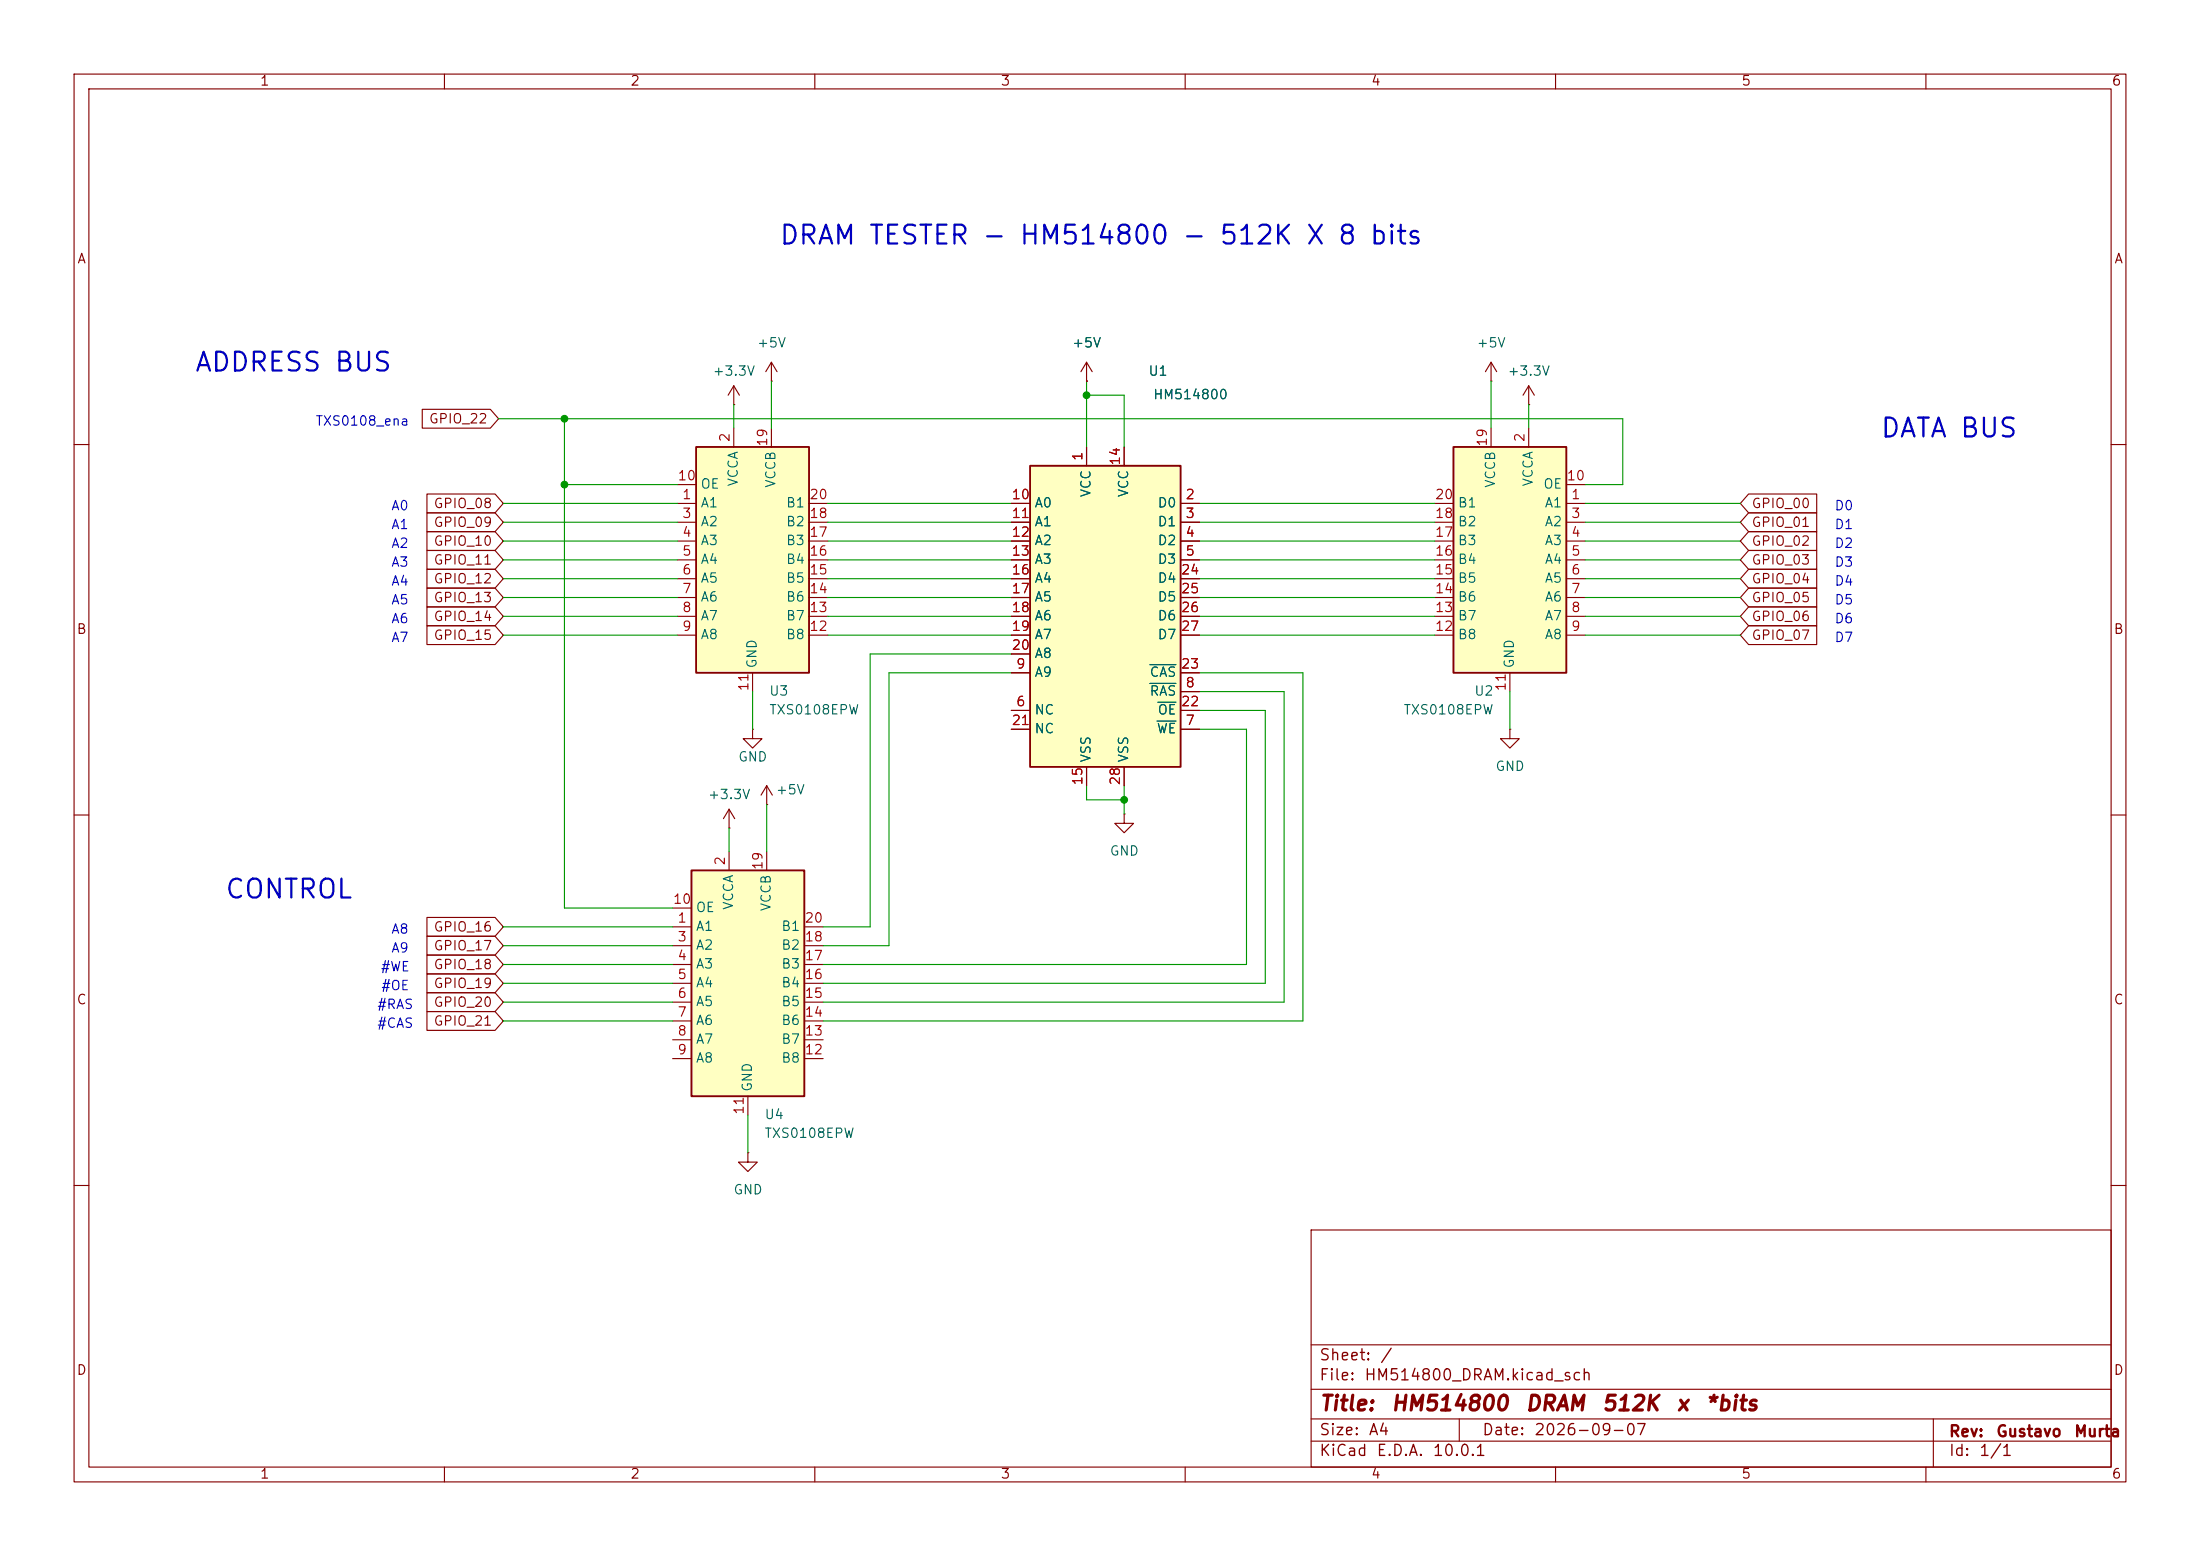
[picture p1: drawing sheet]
(kicad_sch
 (version 20260306)
 (generator "eeschema")
 (generator_version "10.0")
 (paper "A4")
 (title_block
  (title "HM514800 DRAM 512K x *bits")
  (date "2026-09-07")
  (rev "Gustavo Murta"))
 (lib_symbols
  (symbol "Gustavo:HM514800" (exclude_from_sim no) (in_bom yes) (on_board yes)
   (in_pos_files yes)
   (duplicate_pin_numbers_are_jumpers no)
   (property "Reference" "U2" (at 11.43 26.162 0) (show_name no) (do_not_autoplace no) (effects (font (size 1.27 1.27)) (justify left)))
   (property "Value" "HM514800" (at 11.43 23.368 0) (show_name no) (do_not_autoplace no) (effects (font (size 1.27 1.27)) (justify left)))
   (property "Footprint" "Package_DIP:DIP-28_W15.24mm" (at 1.27 -28.702 0) (show_name no) (do_not_autoplace no) (hide yes) (effects (font (size 1.27 1.27))))
   (property "Datasheet" "https://ecee.colorado.edu/~mcclurel/Cypress_SRAM_CY62256.pdf" (at 7.366 -31.242 0) (show_name no) (do_not_autoplace no) (hide yes) (effects (font (size 1.27 1.27))))
   (property "Description" "512K Dynamic RAM, 70ns, DIP-28" (at 4.572 -35.814 0) (show_name no) (do_not_autoplace no) (hide yes) (effects (font (size 1.27 1.27))))
   (symbol "HM514800_0_1"
    (rectangle (start -10.16 20.32) (end 10.16 -20.32) (stroke (width 0.254) (type default)) (fill (type background))))
   (symbol "HM514800_1_0"
    (pin power_in line (at -2.54 22.86 270) (length 2.54) (name "VCC" (effects (font (size 1.27 1.27)))) (number "1" (effects (font (size 1.27 1.27)))))
    (pin power_in line (at 2.54 22.86 270) (length 2.54) (name "VCC" (effects (font (size 1.27 1.27)))) (number "14" (effects (font (size 1.27 1.27)))))
    (pin power_in line (at -2.54 -22.86 90) (length 2.54) (name "VSS" (effects (font (size 1.27 1.27)))) (number "15" (effects (font (size 1.27 1.27)))))
    (pin power_in line (at 2.54 -22.86 90) (length 2.54) (name "VSS" (effects (font (size 1.27 1.27)))) (number "28" (effects (font (size 1.27 1.27))))))
   (symbol "HM514800_1_1"
    (pin tri_state line (at 12.7 15.24 180) (length 2.54) (name "D0" (effects (font (size 1.27 1.27)))) (number "2" (effects (font (size 1.27 1.27)))))
    (pin tri_state line (at 12.7 12.7 180) (length 2.54) (name "D1" (effects (font (size 1.27 1.27)))) (number "3" (effects (font (size 1.27 1.27)))))
    (pin tri_state line (at 12.7 10.16 180) (length 2.54) (name "D2" (effects (font (size 1.27 1.27)))) (number "4" (effects (font (size 1.27 1.27)))))
    (pin tri_state line (at 12.7 7.62 180) (length 2.54) (name "D3" (effects (font (size 1.27 1.27)))) (number "5" (effects (font (size 1.27 1.27)))))
    (pin input line (at -12.7 -12.7 0) (length 2.54) (name "NC" (effects (font (size 1.27 1.27)))) (number "6" (effects (font (size 1.27 1.27)))))
    (pin input line (at 12.7 -15.24 180) (length 2.54) (name "~{WE}" (effects (font (size 1.27 1.27)))) (number "7" (effects (font (size 1.27 1.27)))))
    (pin input line (at 12.7 -10.16 180) (length 2.54) (name "~{RAS}" (effects (font (size 1.27 1.27)))) (number "8" (effects (font (size 1.27 1.27)))))
    (pin input line (at -12.7 -7.62 0) (length 2.54) (name "A9" (effects (font (size 1.27 1.27)))) (number "9" (effects (font (size 1.27 1.27)))))
    (pin input line (at -12.7 15.24 0) (length 2.54) (name "A0" (effects (font (size 1.27 1.27)))) (number "10" (effects (font (size 1.27 1.27)))))
    (pin input line (at -12.7 12.7 0) (length 2.54) (name "A1" (effects (font (size 1.27 1.27)))) (number "11" (effects (font (size 1.27 1.27)))))
    (pin input line (at -12.7 10.16 0) (length 2.54) (name "A2" (effects (font (size 1.27 1.27)))) (number "12" (effects (font (size 1.27 1.27)))))
    (pin input line (at -12.7 7.62 0) (length 2.54) (name "A3" (effects (font (size 1.27 1.27)))) (number "13" (effects (font (size 1.27 1.27)))))
    (pin input line (at -12.7 5.08 0) (length 2.54) (name "A4" (effects (font (size 1.27 1.27)))) (number "16" (effects (font (size 1.27 1.27)))))
    (pin input line (at -12.7 2.54 0) (length 2.54) (name "A5" (effects (font (size 1.27 1.27)))) (number "17" (effects (font (size 1.27 1.27)))))
    (pin input line (at -12.7 0 0) (length 2.54) (name "A6" (effects (font (size 1.27 1.27)))) (number "18" (effects (font (size 1.27 1.27)))))
    (pin input line (at -12.7 -2.54 0) (length 2.54) (name "A7" (effects (font (size 1.27 1.27)))) (number "19" (effects (font (size 1.27 1.27)))))
    (pin input line (at -12.7 -5.08 0) (length 2.54) (name "A8" (effects (font (size 1.27 1.27)))) (number "20" (effects (font (size 1.27 1.27)))))
    (pin input line (at -12.7 -15.24 0) (length 2.54) (name "NC" (effects (font (size 1.27 1.27)))) (number "21" (effects (font (size 1.27 1.27)))))
    (pin input line (at 12.7 -12.7 180) (length 2.54) (name "~{OE}" (effects (font (size 1.27 1.27)))) (number "22" (effects (font (size 1.27 1.27)))))
    (pin input line (at 12.7 -7.62 180) (length 2.54) (name "~{CAS}" (effects (font (size 1.27 1.27)))) (number "23" (effects (font (size 1.27 1.27)))))
    (pin tri_state line (at 12.7 5.08 180) (length 2.54) (name "D4" (effects (font (size 1.27 1.27)))) (number "24" (effects (font (size 1.27 1.27)))))
    (pin tri_state line (at 12.7 2.54 180) (length 2.54) (name "D5" (effects (font (size 1.27 1.27)))) (number "25" (effects (font (size 1.27 1.27)))))
    (pin tri_state line (at 12.7 0 180) (length 2.54) (name "D6" (effects (font (size 1.27 1.27)))) (number "26" (effects (font (size 1.27 1.27)))))
    (pin tri_state line (at 12.7 -2.54 180) (length 2.54) (name "D7" (effects (font (size 1.27 1.27)))) (number "27" (effects (font (size 1.27 1.27))))))
   (embedded_fonts no))
  (symbol "Logic_LevelTranslator:TXS0108EPW" (exclude_from_sim no) (in_bom yes) (on_board yes)
   (in_pos_files yes)
   (duplicate_pin_numbers_are_jumpers no)
   (property "Reference" "U" (at -6.35 16.51 0) (show_name no) (do_not_autoplace no) (effects (font (size 1.27 1.27))))
   (property "Value" "TXS0108EPW" (at 3.81 16.51 0) (show_name no) (do_not_autoplace no) (effects (font (size 1.27 1.27)) (justify left)))
   (property "Footprint" "Package_SO:TSSOP-20_4.4x6.5mm_P0.65mm" (at 0 -19.05 0) (show_name no) (do_not_autoplace no) (hide yes) (effects (font (size 1.27 1.27))))
   (property "Datasheet" "www.ti.com/lit/ds/symlink/txs0108e.pdf" (at 0 -2.54 0) (show_name no) (do_not_autoplace no) (hide yes) (effects (font (size 1.27 1.27))))
   (property "Description" "Bidirectional  level-shifting voltage translator, TSSOP-20" (at 0 0 0) (show_name no) (do_not_autoplace no) (hide yes) (effects (font (size 1.27 1.27))))
   (symbol "TXS0108EPW_0_1"
    (rectangle (start -7.62 15.24) (end 7.62 -15.24) (stroke (width 0.254) (type default)) (fill (type background))))
   (symbol "TXS0108EPW_1_1"
    (pin bidirectional line (at -10.16 7.62 0) (length 2.54) (name "A1" (effects (font (size 1.27 1.27)))) (number "1" (effects (font (size 1.27 1.27)))))
    (pin power_in line (at -2.54 17.78 270) (length 2.54) (name "VCCA" (effects (font (size 1.27 1.27)))) (number "2" (effects (font (size 1.27 1.27)))))
    (pin bidirectional line (at -10.16 5.08 0) (length 2.54) (name "A2" (effects (font (size 1.27 1.27)))) (number "3" (effects (font (size 1.27 1.27)))))
    (pin bidirectional line (at -10.16 2.54 0) (length 2.54) (name "A3" (effects (font (size 1.27 1.27)))) (number "4" (effects (font (size 1.27 1.27)))))
    (pin bidirectional line (at -10.16 0 0) (length 2.54) (name "A4" (effects (font (size 1.27 1.27)))) (number "5" (effects (font (size 1.27 1.27)))))
    (pin bidirectional line (at -10.16 -2.54 0) (length 2.54) (name "A5" (effects (font (size 1.27 1.27)))) (number "6" (effects (font (size 1.27 1.27)))))
    (pin bidirectional line (at -10.16 -5.08 0) (length 2.54) (name "A6" (effects (font (size 1.27 1.27)))) (number "7" (effects (font (size 1.27 1.27)))))
    (pin bidirectional line (at -10.16 -7.62 0) (length 2.54) (name "A7" (effects (font (size 1.27 1.27)))) (number "8" (effects (font (size 1.27 1.27)))))
    (pin bidirectional line (at -10.16 -10.16 0) (length 2.54) (name "A8" (effects (font (size 1.27 1.27)))) (number "9" (effects (font (size 1.27 1.27)))))
    (pin input line (at -10.16 10.16 0) (length 2.54) (name "OE" (effects (font (size 1.27 1.27)))) (number "10" (effects (font (size 1.27 1.27)))))
    (pin power_in line (at 0 -17.78 90) (length 2.54) (name "GND" (effects (font (size 1.27 1.27)))) (number "11" (effects (font (size 1.27 1.27)))))
    (pin bidirectional line (at 10.16 -10.16 180) (length 2.54) (name "B8" (effects (font (size 1.27 1.27)))) (number "12" (effects (font (size 1.27 1.27)))))
    (pin bidirectional line (at 10.16 -7.62 180) (length 2.54) (name "B7" (effects (font (size 1.27 1.27)))) (number "13" (effects (font (size 1.27 1.27)))))
    (pin bidirectional line (at 10.16 -5.08 180) (length 2.54) (name "B6" (effects (font (size 1.27 1.27)))) (number "14" (effects (font (size 1.27 1.27)))))
    (pin bidirectional line (at 10.16 -2.54 180) (length 2.54) (name "B5" (effects (font (size 1.27 1.27)))) (number "15" (effects (font (size 1.27 1.27)))))
    (pin bidirectional line (at 10.16 0 180) (length 2.54) (name "B4" (effects (font (size 1.27 1.27)))) (number "16" (effects (font (size 1.27 1.27)))))
    (pin bidirectional line (at 10.16 2.54 180) (length 2.54) (name "B3" (effects (font (size 1.27 1.27)))) (number "17" (effects (font (size 1.27 1.27)))))
    (pin bidirectional line (at 10.16 5.08 180) (length 2.54) (name "B2" (effects (font (size 1.27 1.27)))) (number "18" (effects (font (size 1.27 1.27)))))
    (pin power_in line (at 2.54 17.78 270) (length 2.54) (name "VCCB" (effects (font (size 1.27 1.27)))) (number "19" (effects (font (size 1.27 1.27)))))
    (pin bidirectional line (at 10.16 7.62 180) (length 2.54) (name "B1" (effects (font (size 1.27 1.27)))) (number "20" (effects (font (size 1.27 1.27))))))
   (embedded_fonts no))
  (symbol "power:+3.3V"
   (power global)
   (pin_numbers (hide yes))
   (pin_names
    (offset 0) (hide yes)) (exclude_from_sim no) (in_bom yes) (on_board yes)
   (in_pos_files yes)
   (duplicate_pin_numbers_are_jumpers no)
   (property "Reference" "#PWR" (at 0 -3.81 0) (show_name no) (do_not_autoplace no) (hide yes) (effects (font (size 1.27 1.27))))
   (property "Value" "+3.3V" (at 0 3.556 0) (show_name no) (do_not_autoplace no) (effects (font (size 1.27 1.27))))
   (property "Footprint" "" (at 0 0 0) (show_name no) (do_not_autoplace no) (hide yes) (effects (font (size 1.27 1.27))))
   (property "Datasheet" "" (at 0 0 0) (show_name no) (do_not_autoplace no) (hide yes) (effects (font (size 1.27 1.27))))
   (property "Description" "Power symbol creates a global label with name \"+3.3V\"" (at 0 0 0) (show_name no) (do_not_autoplace no) (hide yes) (effects (font (size 1.27 1.27))))
   (symbol "+3.3V_0_1"
    (polyline (pts (xy -0.762 1.27) (xy 0 2.54)) (stroke (width 0) (type default)) (fill (type none)))
    (polyline (pts (xy 0 2.54) (xy 0.762 1.27)) (stroke (width 0) (type default)) (fill (type none)))
    (polyline (pts (xy 0 0) (xy 0 2.54)) (stroke (width 0) (type default)) (fill (type none))))
   (symbol "+3.3V_1_1"
    (pin power_in line (at 0 0 90) (length 0) (name "" (effects (font (size 1.27 1.27)))) (number "1" (effects (font (size 1.27 1.27))))))
   (embedded_fonts no))
  (symbol "power:+5V"
   (power global)
   (pin_numbers (hide yes))
   (pin_names
    (offset 0) (hide yes)) (exclude_from_sim no) (in_bom yes) (on_board yes)
   (in_pos_files yes)
   (duplicate_pin_numbers_are_jumpers no)
   (property "Reference" "#PWR" (at 0 -3.81 0) (show_name no) (do_not_autoplace no) (hide yes) (effects (font (size 1.27 1.27))))
   (property "Value" "+5V" (at 0 3.556 0) (show_name no) (do_not_autoplace no) (effects (font (size 1.27 1.27))))
   (property "Footprint" "" (at 0 0 0) (show_name no) (do_not_autoplace no) (hide yes) (effects (font (size 1.27 1.27))))
   (property "Datasheet" "" (at 0 0 0) (show_name no) (do_not_autoplace no) (hide yes) (effects (font (size 1.27 1.27))))
   (property "Description" "Power symbol creates a global label with name \"+5V\"" (at 0 0 0) (show_name no) (do_not_autoplace no) (hide yes) (effects (font (size 1.27 1.27))))
   (symbol "+5V_0_1"
    (polyline (pts (xy -0.762 1.27) (xy 0 2.54)) (stroke (width 0) (type default)) (fill (type none)))
    (polyline (pts (xy 0 2.54) (xy 0.762 1.27)) (stroke (width 0) (type default)) (fill (type none)))
    (polyline (pts (xy 0 0) (xy 0 2.54)) (stroke (width 0) (type default)) (fill (type none))))
   (symbol "+5V_1_1"
    (pin power_in line (at 0 0 90) (length 0) (name "" (effects (font (size 1.27 1.27)))) (number "1" (effects (font (size 1.27 1.27))))))
   (embedded_fonts no))
  (symbol "power:GND"
   (power global)
   (pin_numbers (hide yes))
   (pin_names
    (offset 0) (hide yes)) (exclude_from_sim no) (in_bom yes) (on_board yes)
   (in_pos_files yes)
   (duplicate_pin_numbers_are_jumpers no)
   (property "Reference" "#PWR" (at 0 -6.35 0) (show_name no) (do_not_autoplace no) (hide yes) (effects (font (size 1.27 1.27))))
   (property "Value" "GND" (at 0 -3.81 0) (show_name no) (do_not_autoplace no) (effects (font (size 1.27 1.27))))
   (property "Footprint" "" (at 0 0 0) (show_name no) (do_not_autoplace no) (hide yes) (effects (font (size 1.27 1.27))))
   (property "Datasheet" "" (at 0 0 0) (show_name no) (do_not_autoplace no) (hide yes) (effects (font (size 1.27 1.27))))
   (property "Description" "Power symbol creates a global label with name \"GND\" , ground" (at 0 0 0) (show_name no) (do_not_autoplace no) (hide yes) (effects (font (size 1.27 1.27))))
   (symbol "GND_0_1"
    (polyline (pts (xy 0 0) (xy 0 -1.27) (xy 1.27 -1.27) (xy 0 -2.54) (xy -1.27 -1.27) (xy 0 -1.27)) (stroke (width 0) (type default)) (fill (type none))))
   (symbol "GND_1_1"
    (pin power_in line (at 0 0 270) (length 0) (name "" (effects (font (size 1.27 1.27)))) (number "1" (effects (font (size 1.27 1.27))))))
   (embedded_fonts no)))
 (text "D6"
  (exclude_from_sim no)
  (at 248.92 83.82 0)
  (effects (font (size 1.27 1.27))))
 (text "#CAS"
  (exclude_from_sim no)
  (at 53.34 138.43 0)
  (effects (font (size 1.27 1.27))))
 (text "#RAS"
  (exclude_from_sim no)
  (at 53.34 135.89 0)
  (effects (font (size 1.27 1.27))))
 (text "D3"
  (exclude_from_sim no)
  (at 248.92 76.2 0)
  (effects (font (size 1.27 1.27))))
 (text "D5"
  (exclude_from_sim no)
  (at 248.92 81.28 0)
  (effects (font (size 1.27 1.27))))
 (text "A9"
  (exclude_from_sim no)
  (at 53.975 128.27 0)
  (effects (font (size 1.27 1.27))))
 (text "A0"
  (exclude_from_sim no)
  (at 53.975 68.58 0)
  (effects (font (size 1.27 1.27))))
 (text "D1"
  (exclude_from_sim no)
  (at 248.92 71.12 0)
  (effects (font (size 1.27 1.27))))
 (text "CONTROL"
  (exclude_from_sim no)
  (at 38.735 120.65 0)
  (effects (font (size 2.54 2.54))))
 (text "DRAM TESTER - HM514800 - 512K X 8 bits"
  (exclude_from_sim no)
  (at 148.59 32.385 0)
  (effects (font (size 2.54 2.54))))
 (text "A6"
  (exclude_from_sim no)
  (at 53.975 83.82 0)
  (effects (font (size 1.27 1.27))))
 (text "D0"
  (exclude_from_sim no)
  (at 248.92 68.58 0)
  (effects (font (size 1.27 1.27))))
 (text "TXS0108_ena"
  (exclude_from_sim no)
  (at 48.895 57.15 0)
  (effects (font (size 1.27 1.27))))
 (text "#OE"
  (exclude_from_sim no)
  (at 53.34 133.35 0)
  (effects (font (size 1.27 1.27))))
 (text "ADDRESS BUS"
  (exclude_from_sim no)
  (at 39.37 49.53 0)
  (effects (font (size 2.54 2.54))))
 (text "A3"
  (exclude_from_sim no)
  (at 53.975 76.2 0)
  (effects (font (size 1.27 1.27))))
 (text "D4"
  (exclude_from_sim no)
  (at 248.92 78.74 0)
  (effects (font (size 1.27 1.27))))
 (text "D7"
  (exclude_from_sim no)
  (at 248.92 86.36 0)
  (effects (font (size 1.27 1.27))))
 (text "A8"
  (exclude_from_sim no)
  (at 53.975 125.73 0)
  (effects (font (size 1.27 1.27))))
 (text "A5"
  (exclude_from_sim no)
  (at 53.975 81.28 0)
  (effects (font (size 1.27 1.27))))
 (text "A1"
  (exclude_from_sim no)
  (at 53.975 71.12 0)
  (effects (font (size 1.27 1.27))))
 (text "DATA BUS"
  (exclude_from_sim no)
  (at 262.89 58.42 0)
  (effects (font (size 2.54 2.54))))
 (text "A2"
  (exclude_from_sim no)
  (at 53.975 73.66 0)
  (effects (font (size 1.27 1.27))))
 (text "A4"
  (exclude_from_sim no)
  (at 53.975 78.74 0)
  (effects (font (size 1.27 1.27))))
 (text "A7"
  (exclude_from_sim no)
  (at 53.975 86.36 0)
  (effects (font (size 1.27 1.27))))
 (text "D2"
  (exclude_from_sim no)
  (at 248.92 73.66 0)
  (effects (font (size 1.27 1.27))))
 (text "#WE"
  (exclude_from_sim no)
  (at 53.34 130.81 0)
  (effects (font (size 1.27 1.27))))
 (junction
  (at 146.685 53.34)
  (diameter 0)
  (color 0 0 0 0))
 (junction
  (at 76.2 65.405)
  (diameter 0)
  (color 0 0 0 0))
 (junction
  (at 151.765 107.95)
  (diameter 0)
  (color 0 0 0 0))
 (junction
  (at 76.2 56.515)
  (diameter 0)
  (color 0 0 0 0))
 (wire
  (pts (xy 99.06 54.61) (xy 99.06 57.785))
  (stroke (width 0) (type default)))
 (wire
  (pts (xy 104.14 51.435) (xy 104.14 57.785))
  (stroke (width 0) (type default)))
 (wire
  (pts (xy 146.685 53.34) (xy 151.765 53.34))
  (stroke (width 0) (type default)))
 (wire
  (pts (xy 146.685 51.435) (xy 146.685 53.34))
  (stroke (width 0) (type default)))
 (wire
  (pts (xy 151.765 107.95) (xy 151.765 106.045))
  (stroke (width 0) (type default)))
 (wire
  (pts (xy 76.2 65.405) (xy 91.44 65.405))
  (stroke (width 0) (type default)))
 (wire
  (pts (xy 161.925 73.025) (xy 193.675 73.025))
  (stroke (width 0) (type default)))
 (wire
  (pts (xy 175.895 137.795) (xy 111.125 137.795))
  (stroke (width 0) (type default)))
 (wire
  (pts (xy 219.075 56.515) (xy 219.075 65.405))
  (stroke (width 0) (type default)))
 (wire
  (pts (xy 67.945 127.635) (xy 90.805 127.635))
  (stroke (width 0) (type default)))
 (wire
  (pts (xy 161.925 67.945) (xy 193.675 67.945))
  (stroke (width 0) (type default)))
 (wire
  (pts (xy 151.765 107.95) (xy 151.765 109.855))
  (stroke (width 0) (type default)))
 (wire
  (pts (xy 67.945 135.255) (xy 90.805 135.255))
  (stroke (width 0) (type default)))
 (wire
  (pts (xy 136.525 88.265) (xy 117.475 88.265))
  (stroke (width 0) (type default)))
 (wire
  (pts (xy 67.945 83.185) (xy 91.44 83.185))
  (stroke (width 0) (type default)))
 (wire
  (pts (xy 173.355 93.345) (xy 173.355 135.255))
  (stroke (width 0) (type default)))
 (wire
  (pts (xy 206.375 54.61) (xy 206.375 57.785))
  (stroke (width 0) (type default)))
 (wire
  (pts (xy 120.015 127.635) (xy 111.125 127.635))
  (stroke (width 0) (type default)))
 (wire
  (pts (xy 103.505 108.585) (xy 103.505 114.935))
  (stroke (width 0) (type default)))
 (wire
  (pts (xy 161.925 90.805) (xy 175.895 90.805))
  (stroke (width 0) (type default)))
 (wire
  (pts (xy 203.835 93.345) (xy 203.835 98.425))
  (stroke (width 0) (type default)))
 (wire
  (pts (xy 98.425 111.76) (xy 98.425 114.935))
  (stroke (width 0) (type default)))
 (wire
  (pts (xy 161.925 75.565) (xy 193.675 75.565))
  (stroke (width 0) (type default)))
 (wire
  (pts (xy 111.76 70.485) (xy 136.525 70.485))
  (stroke (width 0) (type default)))
 (wire
  (pts (xy 67.945 125.095) (xy 90.805 125.095))
  (stroke (width 0) (type default)))
 (wire
  (pts (xy 161.925 83.185) (xy 193.675 83.185))
  (stroke (width 0) (type default)))
 (wire
  (pts (xy 67.945 75.565) (xy 91.44 75.565))
  (stroke (width 0) (type default)))
 (wire
  (pts (xy 76.2 65.405) (xy 76.2 122.555))
  (stroke (width 0) (type default)))
 (wire
  (pts (xy 161.925 70.485) (xy 193.675 70.485))
  (stroke (width 0) (type default)))
 (wire
  (pts (xy 213.995 67.945) (xy 234.95 67.945))
  (stroke (width 0) (type default)))
 (wire
  (pts (xy 117.475 125.095) (xy 111.125 125.095))
  (stroke (width 0) (type default)))
 (wire
  (pts (xy 213.995 73.025) (xy 234.95 73.025))
  (stroke (width 0) (type default)))
 (wire
  (pts (xy 111.76 75.565) (xy 136.525 75.565))
  (stroke (width 0) (type default)))
 (wire
  (pts (xy 219.075 65.405) (xy 213.995 65.405))
  (stroke (width 0) (type default)))
 (wire
  (pts (xy 170.815 95.885) (xy 170.815 132.715))
  (stroke (width 0) (type default)))
 (wire
  (pts (xy 161.925 80.645) (xy 193.675 80.645))
  (stroke (width 0) (type default)))
 (wire
  (pts (xy 161.925 93.345) (xy 173.355 93.345))
  (stroke (width 0) (type default)))
 (wire
  (pts (xy 111.76 73.025) (xy 136.525 73.025))
  (stroke (width 0) (type default)))
 (wire
  (pts (xy 161.925 95.885) (xy 170.815 95.885))
  (stroke (width 0) (type default)))
 (wire
  (pts (xy 175.895 90.805) (xy 175.895 137.795))
  (stroke (width 0) (type default)))
 (wire
  (pts (xy 67.945 67.945) (xy 91.44 67.945))
  (stroke (width 0) (type default)))
 (wire
  (pts (xy 161.925 78.105) (xy 193.675 78.105))
  (stroke (width 0) (type default)))
 (wire
  (pts (xy 213.995 85.725) (xy 234.95 85.725))
  (stroke (width 0) (type default)))
 (wire
  (pts (xy 168.275 98.425) (xy 168.275 130.175))
  (stroke (width 0) (type default)))
 (wire
  (pts (xy 136.525 90.805) (xy 120.015 90.805))
  (stroke (width 0) (type default)))
 (wire
  (pts (xy 67.945 85.725) (xy 91.44 85.725))
  (stroke (width 0) (type default)))
 (wire
  (pts (xy 201.295 51.435) (xy 201.295 57.785))
  (stroke (width 0) (type default)))
 (wire
  (pts (xy 213.995 70.485) (xy 234.95 70.485))
  (stroke (width 0) (type default)))
 (wire
  (pts (xy 67.945 73.025) (xy 91.44 73.025))
  (stroke (width 0) (type default)))
 (wire
  (pts (xy 67.945 80.645) (xy 91.44 80.645))
  (stroke (width 0) (type default)))
 (wire
  (pts (xy 67.31 56.515) (xy 76.2 56.515))
  (stroke (width 0) (type default)))
 (wire
  (pts (xy 67.945 132.715) (xy 90.805 132.715))
  (stroke (width 0) (type default)))
 (wire
  (pts (xy 173.355 135.255) (xy 111.125 135.255))
  (stroke (width 0) (type default)))
 (wire
  (pts (xy 168.275 130.175) (xy 111.125 130.175))
  (stroke (width 0) (type default)))
 (wire
  (pts (xy 111.76 80.645) (xy 136.525 80.645))
  (stroke (width 0) (type default)))
 (wire
  (pts (xy 146.685 106.045) (xy 146.685 107.95))
  (stroke (width 0) (type default)))
 (wire
  (pts (xy 100.965 150.495) (xy 100.965 155.575))
  (stroke (width 0) (type default)))
 (wire
  (pts (xy 213.995 78.105) (xy 234.95 78.105))
  (stroke (width 0) (type default)))
 (wire
  (pts (xy 111.76 78.105) (xy 136.525 78.105))
  (stroke (width 0) (type default)))
 (wire
  (pts (xy 151.765 60.325) (xy 151.765 53.34))
  (stroke (width 0) (type default)))
 (wire
  (pts (xy 76.2 56.515) (xy 76.2 65.405))
  (stroke (width 0) (type default)))
 (wire
  (pts (xy 76.2 122.555) (xy 90.805 122.555))
  (stroke (width 0) (type default)))
 (wire
  (pts (xy 111.76 85.725) (xy 136.525 85.725))
  (stroke (width 0) (type default)))
 (wire
  (pts (xy 213.995 80.645) (xy 234.95 80.645))
  (stroke (width 0) (type default)))
 (wire
  (pts (xy 161.925 98.425) (xy 168.275 98.425))
  (stroke (width 0) (type default)))
 (wire
  (pts (xy 146.685 53.34) (xy 146.685 60.325))
  (stroke (width 0) (type default)))
 (wire
  (pts (xy 67.945 70.485) (xy 91.44 70.485))
  (stroke (width 0) (type default)))
 (wire
  (pts (xy 111.76 83.185) (xy 136.525 83.185))
  (stroke (width 0) (type default)))
 (wire
  (pts (xy 117.475 88.265) (xy 117.475 125.095))
  (stroke (width 0) (type default)))
 (wire
  (pts (xy 111.76 67.945) (xy 136.525 67.945))
  (stroke (width 0) (type default)))
 (wire
  (pts (xy 146.685 107.95) (xy 151.765 107.95))
  (stroke (width 0) (type default)))
 (wire
  (pts (xy 213.995 75.565) (xy 234.95 75.565))
  (stroke (width 0) (type default)))
 (wire
  (pts (xy 161.925 85.725) (xy 193.675 85.725))
  (stroke (width 0) (type default)))
 (wire
  (pts (xy 76.2 56.515) (xy 219.075 56.515))
  (stroke (width 0) (type default)))
 (wire
  (pts (xy 120.015 90.805) (xy 120.015 127.635))
  (stroke (width 0) (type default)))
 (wire
  (pts (xy 170.815 132.715) (xy 111.125 132.715))
  (stroke (width 0) (type default)))
 (wire
  (pts (xy 101.6 93.345) (xy 101.6 98.425))
  (stroke (width 0) (type default)))
 (wire
  (pts (xy 213.995 83.185) (xy 234.95 83.185))
  (stroke (width 0) (type default)))
 (wire
  (pts (xy 67.945 137.795) (xy 90.805 137.795))
  (stroke (width 0) (type default)))
 (wire
  (pts (xy 67.945 130.175) (xy 90.805 130.175))
  (stroke (width 0) (type default)))
 (wire
  (pts (xy 67.945 78.105) (xy 91.44 78.105))
  (stroke (width 0) (type default)))
 (global_label "GPIO_15"
  (shape input)
  (at 67.945 85.725 180)
  (fields_autoplaced yes)
  (effects (font (size 1.27 1.27)) (justify right))
  (property "Intersheetrefs" "${INTERSHEET_REFS}" (at 57.0979 85.725 0) (hide yes) (show_name no) (do_not_autoplace no) (effects (font (size 1.27 1.27)) (justify right))))
 (global_label "GPIO_14"
  (shape input)
  (at 67.945 83.185 180)
  (fields_autoplaced yes)
  (effects (font (size 1.27 1.27)) (justify right))
  (property "Intersheetrefs" "${INTERSHEET_REFS}" (at 57.0979 83.185 0) (hide yes) (show_name no) (do_not_autoplace no) (effects (font (size 1.27 1.27)) (justify right))))
 (global_label "GPIO_04"
  (shape input)
  (at 234.95 78.105 0)
  (fields_autoplaced yes)
  (effects (font (size 1.27 1.27)) (justify left))
  (property "Intersheetrefs" "${INTERSHEET_REFS}" (at 245.7971 78.105 0) (hide yes) (show_name no) (do_not_autoplace no) (effects (font (size 1.27 1.27)) (justify left))))
 (global_label "GPIO_19"
  (shape input)
  (at 67.945 132.715 180)
  (fields_autoplaced yes)
  (effects (font (size 1.27 1.27)) (justify right))
  (property "Intersheetrefs" "${INTERSHEET_REFS}" (at 57.0979 132.715 0) (hide yes) (show_name no) (do_not_autoplace no) (effects (font (size 1.27 1.27)) (justify right))))
 (global_label "GPIO_22"
  (shape input)
  (at 67.31 56.515 180)
  (fields_autoplaced yes)
  (effects (font (size 1.27 1.27)) (justify right))
  (property "Intersheetrefs" "${INTERSHEET_REFS}" (at 56.4629 56.515 0) (hide yes) (show_name no) (do_not_autoplace no) (effects (font (size 1.27 1.27)) (justify right))))
 (global_label "GPIO_18"
  (shape input)
  (at 67.945 130.175 180)
  (fields_autoplaced yes)
  (effects (font (size 1.27 1.27)) (justify right))
  (property "Intersheetrefs" "${INTERSHEET_REFS}" (at 57.0979 130.175 0) (hide yes) (show_name no) (do_not_autoplace no) (effects (font (size 1.27 1.27)) (justify right))))
 (global_label "GPIO_12"
  (shape input)
  (at 67.945 78.105 180)
  (fields_autoplaced yes)
  (effects (font (size 1.27 1.27)) (justify right))
  (property "Intersheetrefs" "${INTERSHEET_REFS}" (at 57.0979 78.105 0) (hide yes) (show_name no) (do_not_autoplace no) (effects (font (size 1.27 1.27)) (justify right))))
 (global_label "GPIO_09"
  (shape input)
  (at 67.945 70.485 180)
  (fields_autoplaced yes)
  (effects (font (size 1.27 1.27)) (justify right))
  (property "Intersheetrefs" "${INTERSHEET_REFS}" (at 57.0979 70.485 0) (hide yes) (show_name no) (do_not_autoplace no) (effects (font (size 1.27 1.27)) (justify right))))
 (global_label "GPIO_20"
  (shape input)
  (at 67.945 135.255 180)
  (fields_autoplaced yes)
  (effects (font (size 1.27 1.27)) (justify right))
  (property "Intersheetrefs" "${INTERSHEET_REFS}" (at 57.0979 135.255 0) (hide yes) (show_name no) (do_not_autoplace no) (effects (font (size 1.27 1.27)) (justify right))))
 (global_label "GPIO_07"
  (shape input)
  (at 234.95 85.725 0)
  (fields_autoplaced yes)
  (effects (font (size 1.27 1.27)) (justify left))
  (property "Intersheetrefs" "${INTERSHEET_REFS}" (at 245.7971 85.725 0) (hide yes) (show_name no) (do_not_autoplace no) (effects (font (size 1.27 1.27)) (justify left))))
 (global_label "GPIO_03"
  (shape input)
  (at 234.95 75.565 0)
  (fields_autoplaced yes)
  (effects (font (size 1.27 1.27)) (justify left))
  (property "Intersheetrefs" "${INTERSHEET_REFS}" (at 245.7971 75.565 0) (hide yes) (show_name no) (do_not_autoplace no) (effects (font (size 1.27 1.27)) (justify left))))
 (global_label "GPIO_06"
  (shape input)
  (at 234.95 83.185 0)
  (fields_autoplaced yes)
  (effects (font (size 1.27 1.27)) (justify left))
  (property "Intersheetrefs" "${INTERSHEET_REFS}" (at 245.7971 83.185 0) (hide yes) (show_name no) (do_not_autoplace no) (effects (font (size 1.27 1.27)) (justify left))))
 (global_label "GPIO_00"
  (shape input)
  (at 234.95 67.945 0)
  (fields_autoplaced yes)
  (effects (font (size 1.27 1.27)) (justify left))
  (property "Intersheetrefs" "${INTERSHEET_REFS}" (at 245.7971 67.945 0) (hide yes) (show_name no) (do_not_autoplace no) (effects (font (size 1.27 1.27)) (justify left))))
 (global_label "GPIO_13"
  (shape input)
  (at 67.945 80.645 180)
  (fields_autoplaced yes)
  (effects (font (size 1.27 1.27)) (justify right))
  (property "Intersheetrefs" "${INTERSHEET_REFS}" (at 57.0979 80.645 0) (hide yes) (show_name no) (do_not_autoplace no) (effects (font (size 1.27 1.27)) (justify right))))
 (global_label "GPIO_11"
  (shape input)
  (at 67.945 75.565 180)
  (fields_autoplaced yes)
  (effects (font (size 1.27 1.27)) (justify right))
  (property "Intersheetrefs" "${INTERSHEET_REFS}" (at 57.0979 75.565 0) (hide yes) (show_name no) (do_not_autoplace no) (effects (font (size 1.27 1.27)) (justify right))))
 (global_label "GPIO_10"
  (shape input)
  (at 67.945 73.025 180)
  (fields_autoplaced yes)
  (effects (font (size 1.27 1.27)) (justify right))
  (property "Intersheetrefs" "${INTERSHEET_REFS}" (at 57.0979 73.025 0) (hide yes) (show_name no) (do_not_autoplace no) (effects (font (size 1.27 1.27)) (justify right))))
 (global_label "GPIO_08"
  (shape input)
  (at 67.945 67.945 180)
  (fields_autoplaced yes)
  (effects (font (size 1.27 1.27)) (justify right))
  (property "Intersheetrefs" "${INTERSHEET_REFS}" (at 57.0979 67.945 0) (hide yes) (show_name no) (do_not_autoplace no) (effects (font (size 1.27 1.27)) (justify right))))
 (global_label "GPIO_17"
  (shape input)
  (at 67.945 127.635 180)
  (fields_autoplaced yes)
  (effects (font (size 1.27 1.27)) (justify right))
  (property "Intersheetrefs" "${INTERSHEET_REFS}" (at 57.0979 127.635 0) (hide yes) (show_name no) (do_not_autoplace no) (effects (font (size 1.27 1.27)) (justify right))))
 (global_label "GPIO_21"
  (shape input)
  (at 67.945 137.795 180)
  (fields_autoplaced yes)
  (effects (font (size 1.27 1.27)) (justify right))
  (property "Intersheetrefs" "${INTERSHEET_REFS}" (at 57.0979 137.795 0) (hide yes) (show_name no) (do_not_autoplace no) (effects (font (size 1.27 1.27)) (justify right))))
 (global_label "GPIO_05"
  (shape input)
  (at 234.95 80.645 0)
  (fields_autoplaced yes)
  (effects (font (size 1.27 1.27)) (justify left))
  (property "Intersheetrefs" "${INTERSHEET_REFS}" (at 245.7971 80.645 0) (hide yes) (show_name no) (do_not_autoplace no) (effects (font (size 1.27 1.27)) (justify left))))
 (global_label "GPIO_16"
  (shape input)
  (at 67.945 125.095 180)
  (fields_autoplaced yes)
  (effects (font (size 1.27 1.27)) (justify right))
  (property "Intersheetrefs" "${INTERSHEET_REFS}" (at 57.0979 125.095 0) (hide yes) (show_name no) (do_not_autoplace no) (effects (font (size 1.27 1.27)) (justify right))))
 (global_label "GPIO_02"
  (shape input)
  (at 234.95 73.025 0)
  (fields_autoplaced yes)
  (effects (font (size 1.27 1.27)) (justify left))
  (property "Intersheetrefs" "${INTERSHEET_REFS}" (at 245.7971 73.025 0) (hide yes) (show_name no) (do_not_autoplace no) (effects (font (size 1.27 1.27)) (justify left))))
 (global_label "GPIO_01"
  (shape input)
  (at 234.95 70.485 0)
  (fields_autoplaced yes)
  (effects (font (size 1.27 1.27)) (justify left))
  (property "Intersheetrefs" "${INTERSHEET_REFS}" (at 245.7971 70.485 0) (hide yes) (show_name no) (do_not_autoplace no) (effects (font (size 1.27 1.27)) (justify left))))
 (symbol
  (lib_id "Logic_LevelTranslator:TXS0108EPW")
  (at 100.965 132.715 0)
  (unit 1)
  (body_style 1)
  (exclude_from_sim no)
  (in_bom yes)
  (on_board yes)
  (in_pos_files yes)
  (dnp no)
  (property "Reference" "U4" (at 103.1083 150.495 0) (show_name no) (do_not_autoplace no) (effects (font (size 1.27 1.27)) (justify left)))
  (property "Value" "TXS0108EPW" (at 103.1083 153.035 0) (show_name no) (do_not_autoplace no) (effects (font (size 1.27 1.27)) (justify left)))
  (property "Footprint" "Package_SO:TSSOP-20_4.4x6.5mm_P0.65mm" (at 100.965 151.765 0) (hide yes) (show_name no) (do_not_autoplace no) (effects (font (size 1.27 1.27))))
  (property "Datasheet" "www.ti.com/lit/ds/symlink/txs0108e.pdf" (at 100.965 135.255 0) (hide yes) (show_name no) (do_not_autoplace no) (effects (font (size 1.27 1.27))))
  (property "Description" "Bidirectional  level-shifting voltage translator, TSSOP-20" (at 100.965 132.715 0) (hide yes) (show_name no) (do_not_autoplace no) (effects (font (size 1.27 1.27))))
  (pin "10")
  (pin "8")
  (pin "11")
  (pin "2")
  (pin "6")
  (pin "7")
  (pin "13")
  (pin "1")
  (pin "5")
  (pin "14")
  (pin "19")
  (pin "3")
  (pin "12")
  (pin "16")
  (pin "17")
  (pin "9")
  (pin "18")
  (pin "4")
  (pin "15")
  (pin "20"))
 (symbol
  (lib_id "power:+3.3V")
  (at 99.06 54.61 0)
  (mirror y)
  (unit 1)
  (body_style 1)
  (exclude_from_sim no)
  (in_bom yes)
  (on_board yes)
  (in_pos_files yes)
  (dnp no)
  (fields_autoplaced yes)
  (property "Reference" "#PWR08" (at 99.06 58.42 0) (hide yes) (show_name no) (do_not_autoplace no) (effects (font (size 1.27 1.27))))
  (property "Value" "+3.3V" (at 99.06 50.165 0) (show_name no) (do_not_autoplace no) (effects (font (size 1.27 1.27))))
  (property "Footprint" "" (at 99.06 54.61 0) (hide yes) (show_name no) (do_not_autoplace no) (effects (font (size 1.27 1.27))))
  (property "Datasheet" "" (at 99.06 54.61 0) (hide yes) (show_name no) (do_not_autoplace no) (effects (font (size 1.27 1.27))))
  (property "Description" "Power symbol creates a global label with name \"+3.3V\"" (at 99.06 54.61 0) (hide yes) (show_name no) (do_not_autoplace no) (effects (font (size 1.27 1.27))))
  (pin "1"))
 (symbol
  (lib_id "Gustavo:HM514800")
  (at 149.225 83.185 0)
  (unit 1)
  (body_style 1)
  (exclude_from_sim no)
  (in_bom yes)
  (on_board yes)
  (in_pos_files yes)
  (dnp no)
  (property "Reference" "U1" (at 154.94 50.165 0) (show_name no) (do_not_autoplace no) (effects (font (size 1.27 1.27)) (justify left)))
  (property "Value" "HM514800" (at 155.575 53.34 0) (show_name no) (do_not_autoplace no) (effects (font (size 1.27 1.27)) (justify left)))
  (property "Footprint" "Package_DIP:DIP-28_W15.24mm" (at 150.495 111.887 0) (hide yes) (show_name no) (do_not_autoplace no) (effects (font (size 1.27 1.27))))
  (property "Datasheet" "https://ecee.colorado.edu/~mcclurel/Cypress_SRAM_CY62256.pdf" (at 156.591 114.427 0) (hide yes) (show_name no) (do_not_autoplace no) (effects (font (size 1.27 1.27))))
  (property "Description" "512K Dynamic RAM, 70ns, DIP-28" (at 153.797 118.999 0) (hide yes) (show_name no) (do_not_autoplace no) (effects (font (size 1.27 1.27))))
  (pin "17")
  (pin "16")
  (pin "15")
  (pin "21")
  (pin "14")
  (pin "2")
  (pin "6")
  (pin "9")
  (pin "13")
  (pin "26")
  (pin "3")
  (pin "12")
  (pin "27")
  (pin "11")
  (pin "8")
  (pin "19")
  (pin "4")
  (pin "1")
  (pin "28")
  (pin "5")
  (pin "7")
  (pin "10")
  (pin "18")
  (pin "20")
  (pin "23")
  (pin "24")
  (pin "25")
  (pin "22"))
 (symbol
  (lib_id "power:+5V")
  (at 104.14 51.435 0)
  (mirror y)
  (unit 1)
  (body_style 1)
  (exclude_from_sim no)
  (in_bom yes)
  (on_board yes)
  (in_pos_files yes)
  (dnp no)
  (fields_autoplaced yes)
  (property "Reference" "#PWR06" (at 104.14 55.245 0) (hide yes) (show_name no) (do_not_autoplace no) (effects (font (size 1.27 1.27))))
  (property "Value" "+5V" (at 104.14 46.355 0) (show_name no) (do_not_autoplace no) (effects (font (size 1.27 1.27))))
  (property "Footprint" "" (at 104.14 51.435 0) (hide yes) (show_name no) (do_not_autoplace no) (effects (font (size 1.27 1.27))))
  (property "Datasheet" "" (at 104.14 51.435 0) (hide yes) (show_name no) (do_not_autoplace no) (effects (font (size 1.27 1.27))))
  (property "Description" "Power symbol creates a global label with name \"+5V\"" (at 104.14 51.435 0) (hide yes) (show_name no) (do_not_autoplace no) (effects (font (size 1.27 1.27))))
  (pin "1"))
 (symbol
  (lib_id "power:+3.3V")
  (at 98.425 111.76 0)
  (mirror y)
  (unit 1)
  (body_style 1)
  (exclude_from_sim no)
  (in_bom yes)
  (on_board yes)
  (in_pos_files yes)
  (dnp no)
  (fields_autoplaced yes)
  (property "Reference" "#PWR09" (at 98.425 115.57 0) (hide yes) (show_name no) (do_not_autoplace no) (effects (font (size 1.27 1.27))))
  (property "Value" "+3.3V" (at 98.425 107.315 0) (show_name no) (do_not_autoplace no) (effects (font (size 1.27 1.27))))
  (property "Footprint" "" (at 98.425 111.76 0) (hide yes) (show_name no) (do_not_autoplace no) (effects (font (size 1.27 1.27))))
  (property "Datasheet" "" (at 98.425 111.76 0) (hide yes) (show_name no) (do_not_autoplace no) (effects (font (size 1.27 1.27))))
  (property "Description" "Power symbol creates a global label with name \"+3.3V\"" (at 98.425 111.76 0) (hide yes) (show_name no) (do_not_autoplace no) (effects (font (size 1.27 1.27))))
  (pin "1"))
 (symbol
  (lib_id "power:GND")
  (at 151.765 109.855 0)
  (unit 1)
  (body_style 1)
  (exclude_from_sim no)
  (in_bom yes)
  (on_board yes)
  (in_pos_files yes)
  (dnp no)
  (fields_autoplaced yes)
  (property "Reference" "#PWR04" (at 151.765 116.205 0) (hide yes) (show_name no) (do_not_autoplace no) (effects (font (size 1.27 1.27))))
  (property "Value" "GND" (at 151.765 114.935 0) (show_name no) (do_not_autoplace no) (effects (font (size 1.27 1.27))))
  (property "Footprint" "" (at 151.765 109.855 0) (hide yes) (show_name no) (do_not_autoplace no) (effects (font (size 1.27 1.27))))
  (property "Datasheet" "" (at 151.765 109.855 0) (hide yes) (show_name no) (do_not_autoplace no) (effects (font (size 1.27 1.27))))
  (property "Description" "Power symbol creates a global label with name \"GND\" , ground" (at 151.765 109.855 0) (hide yes) (show_name no) (do_not_autoplace no) (effects (font (size 1.27 1.27))))
  (pin "1"))
 (symbol
  (lib_id "power:GND")
  (at 203.835 98.425 0)
  (unit 1)
  (body_style 1)
  (exclude_from_sim no)
  (in_bom yes)
  (on_board yes)
  (in_pos_files yes)
  (dnp no)
  (fields_autoplaced yes)
  (property "Reference" "#PWR03" (at 203.835 104.775 0) (hide yes) (show_name no) (do_not_autoplace no) (effects (font (size 1.27 1.27))))
  (property "Value" "GND" (at 203.835 103.505 0) (show_name no) (do_not_autoplace no) (effects (font (size 1.27 1.27))))
  (property "Footprint" "" (at 203.835 98.425 0) (hide yes) (show_name no) (do_not_autoplace no) (effects (font (size 1.27 1.27))))
  (property "Datasheet" "" (at 203.835 98.425 0) (hide yes) (show_name no) (do_not_autoplace no) (effects (font (size 1.27 1.27))))
  (property "Description" "Power symbol creates a global label with name \"GND\" , ground" (at 203.835 98.425 0) (hide yes) (show_name no) (do_not_autoplace no) (effects (font (size 1.27 1.27))))
  (pin "1"))
 (symbol
  (lib_id "power:GND")
  (at 100.965 155.575 0)
  (mirror y)
  (unit 1)
  (body_style 1)
  (exclude_from_sim no)
  (in_bom yes)
  (on_board yes)
  (in_pos_files yes)
  (dnp no)
  (fields_autoplaced yes)
  (property "Reference" "#PWR010" (at 100.965 161.925 0) (hide yes) (show_name no) (do_not_autoplace no) (effects (font (size 1.27 1.27))))
  (property "Value" "GND" (at 100.965 160.655 0) (show_name no) (do_not_autoplace no) (effects (font (size 1.27 1.27))))
  (property "Footprint" "" (at 100.965 155.575 0) (hide yes) (show_name no) (do_not_autoplace no) (effects (font (size 1.27 1.27))))
  (property "Datasheet" "" (at 100.965 155.575 0) (hide yes) (show_name no) (do_not_autoplace no) (effects (font (size 1.27 1.27))))
  (property "Description" "Power symbol creates a global label with name \"GND\" , ground" (at 100.965 155.575 0) (hide yes) (show_name no) (do_not_autoplace no) (effects (font (size 1.27 1.27))))
  (pin "1"))
 (symbol
  (lib_id "Logic_LevelTranslator:TXS0108EPW")
  (at 203.835 75.565 0)
  (mirror y)
  (unit 1)
  (body_style 1)
  (exclude_from_sim no)
  (in_bom yes)
  (on_board yes)
  (in_pos_files yes)
  (dnp no)
  (property "Reference" "U2" (at 201.6917 93.345 0) (show_name no) (do_not_autoplace no) (effects (font (size 1.27 1.27)) (justify left)))
  (property "Value" "TXS0108EPW" (at 201.6917 95.885 0) (show_name no) (do_not_autoplace no) (effects (font (size 1.27 1.27)) (justify left)))
  (property "Footprint" "Package_SO:TSSOP-20_4.4x6.5mm_P0.65mm" (at 203.835 94.615 0) (hide yes) (show_name no) (do_not_autoplace no) (effects (font (size 1.27 1.27))))
  (property "Datasheet" "www.ti.com/lit/ds/symlink/txs0108e.pdf" (at 203.835 78.105 0) (hide yes) (show_name no) (do_not_autoplace no) (effects (font (size 1.27 1.27))))
  (property "Description" "Bidirectional  level-shifting voltage translator, TSSOP-20" (at 203.835 75.565 0) (hide yes) (show_name no) (do_not_autoplace no) (effects (font (size 1.27 1.27))))
  (pin "10")
  (pin "8")
  (pin "11")
  (pin "2")
  (pin "6")
  (pin "7")
  (pin "13")
  (pin "1")
  (pin "5")
  (pin "14")
  (pin "19")
  (pin "3")
  (pin "12")
  (pin "16")
  (pin "17")
  (pin "9")
  (pin "18")
  (pin "4")
  (pin "15")
  (pin "20"))
 (symbol
  (lib_id "Logic_LevelTranslator:TXS0108EPW")
  (at 101.6 75.565 0)
  (unit 1)
  (body_style 1)
  (exclude_from_sim no)
  (in_bom yes)
  (on_board yes)
  (in_pos_files yes)
  (dnp no)
  (property "Reference" "U3" (at 103.7433 93.345 0) (show_name no) (do_not_autoplace no) (effects (font (size 1.27 1.27)) (justify left)))
  (property "Value" "TXS0108EPW" (at 103.7433 95.885 0) (show_name no) (do_not_autoplace no) (effects (font (size 1.27 1.27)) (justify left)))
  (property "Footprint" "Package_SO:TSSOP-20_4.4x6.5mm_P0.65mm" (at 101.6 94.615 0) (hide yes) (show_name no) (do_not_autoplace no) (effects (font (size 1.27 1.27))))
  (property "Datasheet" "www.ti.com/lit/ds/symlink/txs0108e.pdf" (at 101.6 78.105 0) (hide yes) (show_name no) (do_not_autoplace no) (effects (font (size 1.27 1.27))))
  (property "Description" "Bidirectional  level-shifting voltage translator, TSSOP-20" (at 101.6 75.565 0) (hide yes) (show_name no) (do_not_autoplace no) (effects (font (size 1.27 1.27))))
  (pin "10")
  (pin "8")
  (pin "11")
  (pin "2")
  (pin "6")
  (pin "7")
  (pin "13")
  (pin "1")
  (pin "5")
  (pin "14")
  (pin "19")
  (pin "3")
  (pin "12")
  (pin "16")
  (pin "17")
  (pin "9")
  (pin "18")
  (pin "4")
  (pin "15")
  (pin "20"))
 (symbol
  (lib_id "power:+3.3V")
  (at 206.375 54.61 0)
  (unit 1)
  (body_style 1)
  (exclude_from_sim no)
  (in_bom yes)
  (on_board yes)
  (in_pos_files yes)
  (dnp no)
  (fields_autoplaced yes)
  (property "Reference" "#PWR01" (at 206.375 58.42 0) (hide yes) (show_name no) (do_not_autoplace no) (effects (font (size 1.27 1.27))))
  (property "Value" "+3.3V" (at 206.375 50.165 0) (show_name no) (do_not_autoplace no) (effects (font (size 1.27 1.27))))
  (property "Footprint" "" (at 206.375 54.61 0) (hide yes) (show_name no) (do_not_autoplace no) (effects (font (size 1.27 1.27))))
  (property "Datasheet" "" (at 206.375 54.61 0) (hide yes) (show_name no) (do_not_autoplace no) (effects (font (size 1.27 1.27))))
  (property "Description" "Power symbol creates a global label with name \"+3.3V\"" (at 206.375 54.61 0) (hide yes) (show_name no) (do_not_autoplace no) (effects (font (size 1.27 1.27))))
  (pin "1"))
 (symbol
  (lib_id "power:+5V")
  (at 146.685 51.435 0)
  (unit 1)
  (body_style 1)
  (exclude_from_sim no)
  (in_bom yes)
  (on_board yes)
  (in_pos_files yes)
  (dnp no)
  (fields_autoplaced yes)
  (property "Reference" "#PWR05" (at 146.685 55.245 0) (hide yes) (show_name no) (do_not_autoplace no) (effects (font (size 1.27 1.27))))
  (property "Value" "+5V" (at 146.685 46.355 0) (show_name no) (do_not_autoplace no) (effects (font (size 1.27 1.27))))
  (property "Footprint" "" (at 146.685 51.435 0) (hide yes) (show_name no) (do_not_autoplace no) (effects (font (size 1.27 1.27))))
  (property "Datasheet" "" (at 146.685 51.435 0) (hide yes) (show_name no) (do_not_autoplace no) (effects (font (size 1.27 1.27))))
  (property "Description" "Power symbol creates a global label with name \"+5V\"" (at 146.685 51.435 0) (hide yes) (show_name no) (do_not_autoplace no) (effects (font (size 1.27 1.27))))
  (pin "1"))
 (symbol
  (lib_id "power:+5V")
  (at 201.295 51.435 0)
  (unit 1)
  (body_style 1)
  (exclude_from_sim no)
  (in_bom yes)
  (on_board yes)
  (in_pos_files yes)
  (dnp no)
  (fields_autoplaced yes)
  (property "Reference" "#PWR02" (at 201.295 55.245 0) (hide yes) (show_name no) (do_not_autoplace no) (effects (font (size 1.27 1.27))))
  (property "Value" "+5V" (at 201.295 46.355 0) (show_name no) (do_not_autoplace no) (effects (font (size 1.27 1.27))))
  (property "Footprint" "" (at 201.295 51.435 0) (hide yes) (show_name no) (do_not_autoplace no) (effects (font (size 1.27 1.27))))
  (property "Datasheet" "" (at 201.295 51.435 0) (hide yes) (show_name no) (do_not_autoplace no) (effects (font (size 1.27 1.27))))
  (property "Description" "Power symbol creates a global label with name \"+5V\"" (at 201.295 51.435 0) (hide yes) (show_name no) (do_not_autoplace no) (effects (font (size 1.27 1.27))))
  (pin "1"))
 (symbol
  (lib_id "power:+5V")
  (at 103.505 108.585 0)
  (mirror y)
  (unit 1)
  (body_style 1)
  (exclude_from_sim no)
  (in_bom yes)
  (on_board yes)
  (in_pos_files yes)
  (dnp no)
  (property "Reference" "#PWR011" (at 103.505 112.395 0) (hide yes) (show_name no) (do_not_autoplace no) (effects (font (size 1.27 1.27))))
  (property "Value" "+5V" (at 106.68 106.68 0) (show_name no) (do_not_autoplace no) (effects (font (size 1.27 1.27))))
  (property "Footprint" "" (at 103.505 108.585 0) (hide yes) (show_name no) (do_not_autoplace no) (effects (font (size 1.27 1.27))))
  (property "Datasheet" "" (at 103.505 108.585 0) (hide yes) (show_name no) (do_not_autoplace no) (effects (font (size 1.27 1.27))))
  (property "Description" "Power symbol creates a global label with name \"+5V\"" (at 103.505 108.585 0) (hide yes) (show_name no) (do_not_autoplace no) (effects (font (size 1.27 1.27))))
  (pin "1"))
 (symbol
  (lib_id "power:GND")
  (at 101.6 98.425 0)
  (mirror y)
  (unit 1)
  (body_style 1)
  (exclude_from_sim no)
  (in_bom yes)
  (on_board yes)
  (in_pos_files yes)
  (dnp no)
  (property "Reference" "#PWR07" (at 101.6 104.775 0) (hide yes) (show_name no) (do_not_autoplace no) (effects (font (size 1.27 1.27))))
  (property "Value" "GND" (at 101.6 102.235 0) (show_name no) (do_not_autoplace no) (effects (font (size 1.27 1.27))))
  (property "Footprint" "" (at 101.6 98.425 0) (hide yes) (show_name no) (do_not_autoplace no) (effects (font (size 1.27 1.27))))
  (property "Datasheet" "" (at 101.6 98.425 0) (hide yes) (show_name no) (do_not_autoplace no) (effects (font (size 1.27 1.27))))
  (property "Description" "Power symbol creates a global label with name \"GND\" , ground" (at 101.6 98.425 0) (hide yes) (show_name no) (do_not_autoplace no) (effects (font (size 1.27 1.27))))
  (pin "1"))
 (sheet_instances
  (path ""
   (page "1")))
 (embedded_fonts no))
